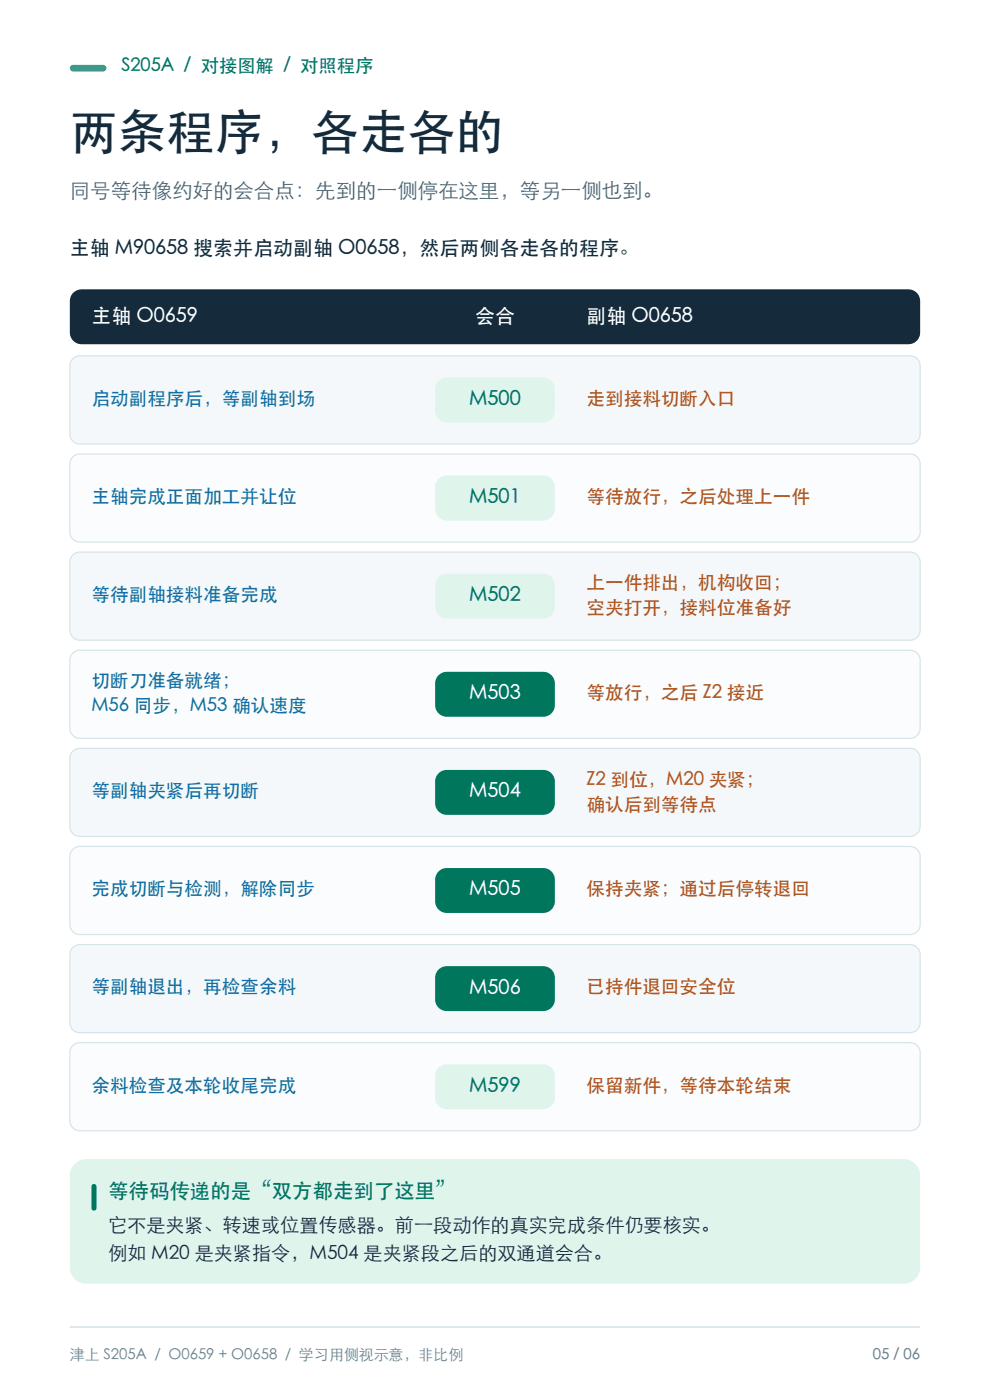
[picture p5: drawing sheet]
<svg xmlns="http://www.w3.org/2000/svg" width="210mm" height="297mm" viewBox="0 0 210 297" stroke-linecap="round" stroke-linejoin="round" font-family="sans-serif">
<path d="M15 14l.5-.2h6.4a.71 .71 0 0 1 .7 .7 .71 .71 0 0 1-.7 .7h-6.4a.71 .71 0 0 1-.6-.5 .71 .71 0 0 1 .1-.7z" fill-rule="evenodd" fill="#29bb90"/>
<path d="M14.8 281.5h180.4" fill="none" stroke="#d6e3e9" stroke-width=".35"/>
<path d="M15.4 62.3a2.46 2.46 0 0 1 1.9-.9h175.4a2.47 2.47 0 0 1 2.5 2.5v6.7a2.47 2.47 0 0 1-2.5 2.4h-175.4a2.47 2.47 0 0 1-2.5-2.4v-6.7l.1-.6z" fill-rule="evenodd" fill="#152b3b"/>
<path d="M15.4 76.1l1-.5 .5-.1h176.2a2.12 2.12 0 0 1 2.1 2.1v14.5a2.12 2.12 0 0 1-2.1 2.1h-176.2a2.12 2.12 0 0 1-2.1-2.1v-14.5l.1-.6z" fill-rule="evenodd" fill="#f4f8fa" stroke="#d6e3e9" stroke-width=".25"/>
<path d="M92.8 81a2.46 2.46 0 0 1 2-.9h20.4a2.47 2.47 0 0 1 2.5 2.4v4.6a2.47 2.47 0 0 1-2.5 2.5h-20.4a2.47 2.47 0 0 1-2.5-2.5v-4.6l.1-.5z" fill-rule="evenodd" fill="#dff5ec"/>
<path d="M15.4 96.9l1-.5 .5-.1h176.2a2.12 2.12 0 0 1 2.1 2.1v14.5a2.12 2.12 0 0 1-2.1 2.1h-176.2a2.12 2.12 0 0 1-2.1-2.1v-14.5l.1-.5z" fill-rule="evenodd" fill="#fafcfd" stroke="#d6e3e9" stroke-width=".25"/>
<path d="M92.8 101.8a2.46 2.46 0 0 1 2-.9h20.4a2.47 2.47 0 0 1 2.5 2.5v4.5a2.47 2.47 0 0 1-2.5 2.5h-20.4a2.47 2.47 0 0 1-2.5-2.5v-4.5l.1-.6z" fill-rule="evenodd" fill="#dff5ec"/>
<path d="M15.4 117.7l1-.5 .5-.1h176.2a2.12 2.12 0 0 1 2.1 2.1v14.5a2.12 2.12 0 0 1-2.1 2.1h-176.2a2.12 2.12 0 0 1-2.1-2.1v-14.5l.1-.5z" fill-rule="evenodd" fill="#f4f8fa" stroke="#d6e3e9" stroke-width=".25"/>
<path d="M93.2 122.3l1-.5 .6-.1h20.4a2.47 2.47 0 0 1 2.5 2.5v4.6a2.47 2.47 0 0 1-2.5 2.4h-20.4a2.47 2.47 0 0 1-2.5-2.4v-4.6a2.46 2.46 0 0 1 .9-1.9z" fill-rule="evenodd" fill="#dff5ec"/>
<path d="M15.4 138.6l1-.6 .5-.1h176.2a2.12 2.12 0 0 1 2.1 2.2v14.4a2.12 2.12 0 0 1-2.1 2.1h-176.2a2.12 2.12 0 0 1-2.1-2.1v-14.4l.1-.6z" fill-rule="evenodd" fill="#fafcfd" stroke="#d6e3e9" stroke-width=".25"/>
<path d="M93.2 143.1l1-.5 .6-.1h20.4a2.47 2.47 0 0 1 2.5 2.5v4.6a2.47 2.47 0 0 1-2.5 2.4h-20.4a2.47 2.47 0 0 1-2.5-2.4v-4.6a2.46 2.46 0 0 1 .9-1.9z" fill-rule="evenodd" fill="#00765c"/>
<path d="M15.4 159.4l1-.6 .5-.1h176.2a2.12 2.12 0 0 1 2.1 2.2v14.4a2.12 2.12 0 0 1-2.1 2.1h-176.2a2.12 2.12 0 0 1-2.1-2.1v-14.4l.1-.6z" fill-rule="evenodd" fill="#f4f8fa" stroke="#d6e3e9" stroke-width=".25"/>
<path d="M93.2 163.9l1-.5 .6-.1h20.4a2.47 2.47 0 0 1 2.5 2.5v4.6a2.47 2.47 0 0 1-2.5 2.5h-20.4a2.47 2.47 0 0 1-2.5-2.5v-4.6a2.46 2.46 0 0 1 .9-1.9z" fill-rule="evenodd" fill="#00765c"/>
<path d="M15.4 180.2l1-.6h.5h176.2a2.12 2.12 0 0 1 2.1 2.1v14.4a2.12 2.12 0 0 1-2.1 2.2h-176.2a2.12 2.12 0 0 1-2.1-2.2v-14.4l.1-.6z" fill-rule="evenodd" fill="#fafcfd" stroke="#d6e3e9" stroke-width=".25"/>
<path d="M93.2 184.7l1-.5 .6-.1h20.4a2.47 2.47 0 0 1 2.5 2.5v4.6a2.47 2.47 0 0 1-2.5 2.5h-20.4a2.47 2.47 0 0 1-2.5-2.5v-4.6a2.46 2.46 0 0 1 .9-1.9z" fill-rule="evenodd" fill="#00765c"/>
<path d="M15.4 201l1-.5 .5-.1h176.2a2.12 2.12 0 0 1 2.1 2.1v14.5a2.12 2.12 0 0 1-2.1 2.1h-176.2a2.12 2.12 0 0 1-2.1-2.1v-14.5l.1-.6z" fill-rule="evenodd" fill="#f4f8fa" stroke="#d6e3e9" stroke-width=".25"/>
<path d="M93.2 205.5l1-.5h.6h20.4a2.47 2.47 0 0 1 2.5 2.4v4.6a2.47 2.47 0 0 1-2.5 2.5h-20.4a2.47 2.47 0 0 1-2.5-2.5v-4.6a2.46 2.46 0 0 1 .9-1.9z" fill-rule="evenodd" fill="#00765c"/>
<path d="M15.4 221.8l1-.5 .5-.1h176.2a2.12 2.12 0 0 1 2.1 2.1v14.5a2.12 2.12 0 0 1-2.1 2.1h-176.2a2.12 2.12 0 0 1-2.1-2.1v-14.5l.1-.6z" fill-rule="evenodd" fill="#fafcfd" stroke="#d6e3e9" stroke-width=".25"/>
<g fill="#dff5ec">
<path d="M93.2 226.3l1-.5h.6h20.4a2.47 2.47 0 0 1 2.5 2.4v4.6a2.47 2.47 0 0 1-2.5 2.5h-20.4a2.47 2.47 0 0 1-2.5-2.5v-4.6a2.46 2.46 0 0 1 .9-1.9z" fill-rule="evenodd"/>
<path d="M15.8 246.9a3.5 3.5 0 0 1 2.5-1h173.4a3.5 3.5 0 0 1 3.5 3.5v19.4a3.5 3.5 0 0 1-3.5 3.5h-173.4a3.5 3.5 0 0 1-3.5-3.5v-19.4a3.5 3.5 0 0 1 1-2.5z" fill-rule="evenodd"/>
</g>
<path d="M19.7 251.2a.53 .53 0 0 1 .8 .5v4.6a.53 .53 0 0 1-.6 .5 .53 .53 0 0 1-.5-.5v-4.6z" fill-rule="evenodd" fill="#00765c"/>
<text font-size="10.2" fill="#152b3b" x="14.8" y="31.5">两条程序，各走各的</text>
<text font-size="4.3" fill="#4c6474" x="14.8" y="42.1">同号等待像约好的会合点：先到的一侧停在这里，等另一侧也到。</text>
<text font-size="4.3" fill="#00765c" x="22.9" y="254.1">等待码传递的是“双方都走到了这里”</text>
<text font-size="4.2" fill="#152b3b" x="14.8" y="54">主轴 M90658 搜索并启动副轴 O0658，然后两侧各走各的程序。</text>
<g font-size="4.2" fill="#fff">
<text x="19.4" y="68.5">主轴 O0659</text>
<text x="100.8" y="68.5">会合</text>
<text x="124.4" y="68.5">副轴 O0658</text>
<text x="99.5" y="148.5">M503</text>
<text x="99.5" y="169.4">M504</text>
<text x="99.5" y="190.2">M505</text>
<text x="99.5" y="211">M506</text>
</g>
<g font-size="4.2" fill="#00765c">
<text x="99.5" y="86.1">M500</text>
<text x="99.5" y="106.9">M501</text>
<text x="99.5" y="127.7">M502</text>
<text x="99.5" y="231.8">M599</text>
</g>
<g font-size="4.1" fill="#152b3b">
<text x="22.9" y="261.3">它不是夹紧、转速或位置传感器。前一段动作的真实完成条件仍要核实。</text>
<text x="22.9" y="267.2">例如 M20 是夹紧指令，M504 是夹紧段之后的双通道会合。</text>
</g>
<g font-size="4" fill="#126dab">
<text x="19.4" y="85.9">启动副程序后，等副轴到场</text>
<text x="19.4" y="106.7">主轴完成正面加工并让位</text>
<text x="19.4" y="127.5">等待副轴接料准备完成</text>
<text x="19.4" y="145.8">切断刀准备就绪；</text>
<text x="19.4" y="151.1">M56 同步，M53 确认速度</text>
<text x="19.4" y="169.1">等副轴夹紧后再切断</text>
<text x="19.4" y="189.9">完成切断与检测，解除同步</text>
<text x="19.4" y="210.8">等副轴退出，再检查余料</text>
<text x="19.4" y="231.6">余料检查及本轮收尾完成</text>
</g>
<g font-size="4" fill="#ae511a">
<text x="124.4" y="85.9">走到接料切断入口</text>
<text x="124.4" y="106.7">等待放行，之后处理上一件</text>
<text x="124.4" y="125">上一件排出，机构收回；</text>
<text x="124.4" y="130.3">空夹打开，接料位准备好</text>
<text x="124.4" y="148.3">等放行，之后 Z2 接近</text>
<text x="124.4" y="166.7">Z2 到位，M20 夹紧；</text>
<text x="124.4" y="171.9">确认后到等待点</text>
<text x="124.4" y="189.9">保持夹紧；通过后停转退回</text>
<text x="124.4" y="210.8">已持件退回安全位</text>
<text x="124.4" y="231.6">保留新件，等待本轮结束</text>
</g>
<text font-size="3.9" fill="#00765c" x="25.8" y="15.3">S205A / 对接图解 / 对照程序</text>
<g font-size="3.2" fill="#6a8190">
<text x="14.8" y="288.4">津上 S205A / O0659 + O0658 / 学习用侧视示意，非比例</text>
<text x="185.2" y="288.4">05 / 06</text>
</g>
</svg>
